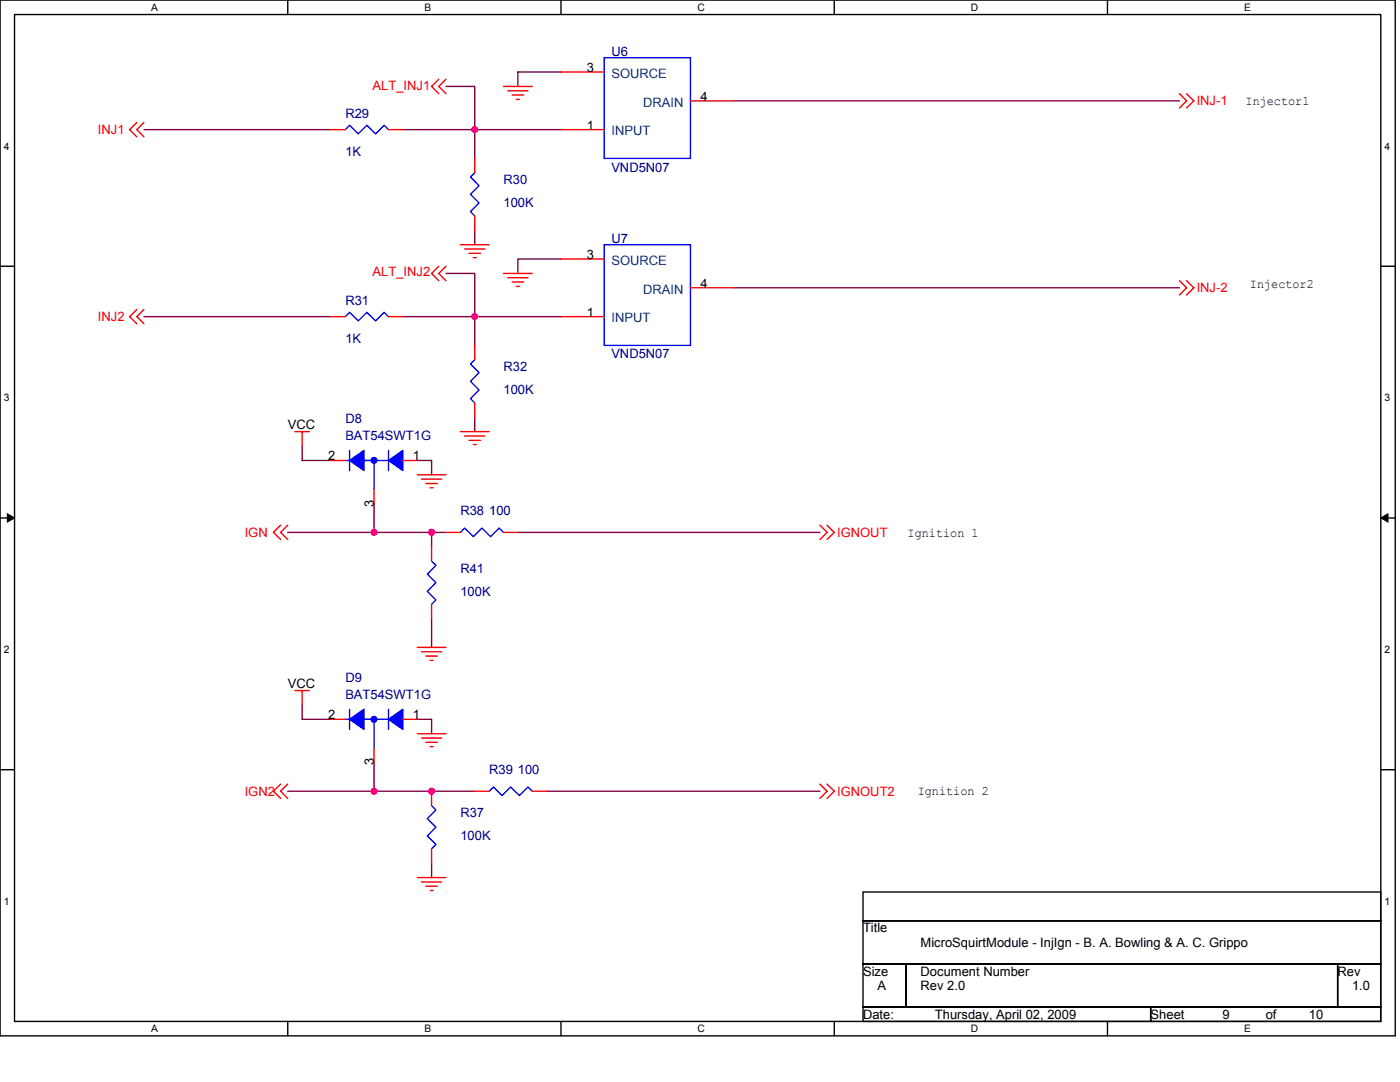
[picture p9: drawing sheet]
<svg xmlns="http://www.w3.org/2000/svg" width="279mm" height="216mm" viewBox="0 0 279 216" stroke-linecap="round" stroke-linejoin="round" font-family="sans-serif">
<path d="M0 0h278.4v206.7h-278.4zM2.9 2.9h272.7v200.9h-272.7z" fill="none" stroke="#000" stroke-width=".28"/>
<g fill="#fff">
<path d="M30.1 .3h1.4v2.3h-1.4z"/>
<path d="M30.1 204.1h1.4v2.3h-1.4z"/>
</g>
<path d="M57.4 0v2.9M57.4 203.8v2.9" fill="none" stroke="#000" stroke-width=".28"/>
<g fill="#fff">
<path d="M84.7 .3h1.4v2.3h-1.4z"/>
<path d="M84.7 204.1h1.4v2.3h-1.4z"/>
</g>
<path d="M112 0v2.9M112 203.8v2.9" fill="none" stroke="#000" stroke-width=".28"/>
<g fill="#fff">
<path d="M139.2 .3h1.5v2.3h-1.5z"/>
<path d="M139.2 204.1h1.5v2.3h-1.5z"/>
</g>
<path d="M166.5 0v2.9M166.5 203.8v2.9" fill="none" stroke="#000" stroke-width=".28"/>
<g fill="#fff">
<path d="M193.8 .3h1.4v2.3h-1.4z"/>
<path d="M193.8 204.1h1.4v2.3h-1.4z"/>
</g>
<path d="M221 0v2.9M221 203.8v2.9" fill="none" stroke="#000" stroke-width=".28"/>
<g fill="#fff">
<path d="M248.3 .3h1.4v2.3h-1.4z"/>
<path d="M248.3 204.1h1.4v2.3h-1.4z"/>
<path d="M.7 28h1.2v2.3h-1.2z"/>
<path d="M276.3 28h1.1v2.3h-1.1z"/>
<path d="M.7 78.2h1.2v2.3h-1.2z"/>
<path d="M276.3 78.2h1.1v2.3h-1.1z"/>
</g>
<path d="M0 53.1h2.9M275.6 53.1h2.8" fill="none" stroke="#000" stroke-width=".28"/>
<g fill="#fff">
<path d="M.7 128.5h1.2v2.2h-1.2z"/>
<path d="M276.3 128.5h1.1v2.2h-1.1z"/>
</g>
<path d="M0 103.4h2.9M275.6 103.4h2.8" fill="none" stroke="#000" stroke-width=".28"/>
<path d="M1.5 102.5l1.4 .9-1.4 .8zM275.6 103.4l1.4-.9v1.7z" fill="#000" stroke="#000" stroke-width=".2"/>
<g fill="#fff">
<path d="M.7 178.7h1.2v2.3h-1.2z"/>
<path d="M276.3 178.7h1.1v2.3h-1.1z"/>
</g>
<path d="M0 153.6h2.9M275.6 153.6h2.8M172.2 178h103.4v5.7h-103.4zM172.2 183.7h103.4v8.6h-103.4zM172.2 192.3h8.6v8.6h-8.6zM180.8 192.3h86.2v8.6h-86.2zM267 192.3h8.6v8.6h-8.6zM172.2 200.9h57.4v2.9h-57.4zM229.6 200.9h46v2.9h-46z" fill="none" stroke="#000" stroke-width=".28"/>
<g fill="none" stroke="#800040" stroke-width=".28">
<path d="M89 17.3h5.7v14.3M112 14.4h-8.6v2.9M28.7 25.9h37.3M80.4 25.9h31.6M146.4 20.1h89M89 54.6h5.7v14.3M94.7 46v2.8M112 51.7h-8.6v2.9M146.4 57.4h89M28.7 63.2h37.3M80.4 63.2h31.6M60.3 89v2.9h5.7"/>
<path d="M83.3 91.9h2.8v2.8M94.7 83.3v2.8M57.4 106.2h31.6M74.7 100.5v5.7M86.1 106.2v2.9M103.4 106.2h60.2M86.1 123.4v5.8M57.4 157.9h17.3M60.3 140.7v2.8h5.7M74.7 152.1v5.8h20M83.3 143.5h2.8v2.9M109.1 157.9h54.5"/>
<path d="M86.1 172.2v2.9"/>
</g>
<g fill="#f0f" stroke="#f0f" stroke-width=".28">
<circle cx="94.7" cy="63.2" r=".57"/>
<circle cx="94.7" cy="25.9" r=".57"/>
<circle cx="74.6" cy="106.2" r=".57"/>
<circle cx="86.1" cy="106.2" r=".57"/>
<circle cx="74.6" cy="157.9" r=".57"/>
<circle cx="86.1" cy="157.9" r=".57"/>
</g>
<g fill="none" stroke="#f00" stroke-width=".28">
<path d="M87.6 15.8l-1.5 1.5 1.5 1.4M89 15.8l-1.4 1.5 1.4 1.4M100.5 17.3h5.7M101.3 18.1h4.1M102.2 19h2.3M103.1 19.8h.6M112 14.4h8.6M235.4 18.7l1.4 1.4-1.4 1.4M236.8 18.7l1.5 1.4-1.5 1.4M27.3 24.4l-1.4 1.5 1.4 1.4M28.7 24.4l-1.4 1.5 1.4 1.4M66 25.9h2.9"/>
<path d="M77.5 25.9h2.9M94.7 31.6v2.9M112 25.9h8.6M137.8 20.1h8.6M87.6 53.1l-1.5 1.5 1.5 1.4M89 53.1l-1.4 1.5 1.4 1.4M91.9 48.8h5.7M92.7 49.7h4.1M93.6 50.5h2.3M94.5 51.4h.5M94.7 43.1v2.9M100.5 54.6h5.7"/>
<path d="M101.3 55.4h4.1M102.2 56.3h2.3M103.1 57.1h.6M112 51.7h8.6M137.8 57.4h8.6M235.4 56l1.4 1.4-1.4 1.5M236.8 56l1.5 1.4-1.5 1.5M27.3 61.7l-1.4 1.5 1.4 1.4M28.7 61.7l-1.4 1.5 1.4 1.4M66 63.2h2.9M77.5 63.2h2.9M94.7 68.9v2.9"/>
<path d="M112 63.2h8.6M58.9 86.1h2.8M60.3 86.1v2.9M66 91.9h2.9M74.7 97.6v2.9M80.4 91.9h2.9M83.3 94.7h5.7M84.1 95.6h4M85 96.5h2.3M85.9 97.3h.5M91.9 86.1h5.7M92.7 87h4.1"/>
<path d="M93.6 87.9h2.3M94.5 88.7h.5M94.7 80.4v2.9M56 104.8l-1.4 1.4 1.4 1.5M57.4 104.8l-1.4 1.4 1.4 1.5M86.1 109.1v2.9M89 106.2h2.9M100.5 106.2h2.9M163.6 104.8l1.5 1.4-1.5 1.5M165.1 104.8l1.4 1.4-1.4 1.5M58.9 137.8h2.8M60.3 137.8v2.9"/>
<path d="M83.3 129.2h5.7M84.1 130h4M85 130.9h2.3M85.9 131.8h.5M86.1 120.6v2.8M56 156.5l-1.4 1.4 1.4 1.4M57.4 156.5l-1.4 1.4 1.4 1.4M66 143.5h2.9M74.7 149.3v2.8M80.4 143.5h2.9M83.3 146.4h5.7M84.1 147.3h4"/>
<path d="M85 148.1h2.3M85.9 149h.5M86.1 157.9v2.9M94.7 157.9h2.9M106.2 157.9h2.9M163.6 156.5l1.5 1.4-1.5 1.4M165.1 156.5l1.4 1.4-1.4 1.4M83.3 175.1h5.7M84.1 176h4M85 176.8h2.3M85.9 177.7h.5M86.1 169.4v2.8"/>
</g>
<g fill="none" stroke="#00f" stroke-width=".28">
<path d="M120.6 11.5h17.2v20.1h-17.2zM68.9 25.9l.9-.9 1.7 1.7 1.7-1.7 1.8 1.7 1.7-1.7 .8 .9M94.7 34.5l-.8 .8 1.7 1.8-1.7 1.7 1.7 1.7-1.7 1.7 .8 .9M120.6 48.8h17.2v20.1h-17.2zM68.9 63.2l.9-.9 1.7 1.7 1.7-1.7 1.8 1.7 1.7-1.7 .8 .9M94.7 71.8l-.8 .8 1.7 1.8-1.7 1.7 1.7 1.7-1.7 1.7 .8 .9M68.9 91.9h8.6M69.8 89.9v4M74.7 91.9v5.7M77.5 89.9v4M86.1 112l.9 .8-1.7 1.8 1.7 1.7-1.7 1.7 1.7 1.7-.9 .9M91.9 106.2l.8-.8 1.8 1.7 1.7-1.7 1.7 1.7 1.7-1.7 .9 .8"/>
<path d="M68.9 143.5h8.6M69.8 141.5v4M74.7 143.5v5.8M77.5 141.5v4M97.6 157.9l.9-.9 1.7 1.7 1.7-1.7 1.8 1.7 1.7-1.7 .8 .9M86.1 160.8l.9 .8-1.7 1.7 1.7 1.8-1.7 1.7 1.7 1.7-.9 .9"/>
</g>
<g fill="#00f" stroke="#00f" stroke-width=".28">
<path d="M69.8 143.5l2.8-2v4z" fill-rule="evenodd"/>
<path d="M77.5 143.5l2.9-2v4z" fill-rule="evenodd"/>
<path d="M69.8 91.9l2.8-2v4z" fill-rule="evenodd"/>
<path d="M77.5 91.9l2.9-2v4z" fill-rule="evenodd"/>
<circle cx="74.6" cy="143.5" r=".57"/>
<circle cx="74.6" cy="91.9" r=".57"/>
</g>
<g font-size="2.6" fill="#000080">
<text x="122" y="11.3">U6</text>
<text x="68.9" y="23.6">R29</text>
<text x="68.9" y="31.1">1K</text>
<text x="122" y="34.2">VND5N07</text>
<text x="100.5" y="36.8">R30</text>
<text x="100.5" y="41.4">100K</text>
<text x="122" y="48.6">U7</text>
<text x="68.9" y="60.9">R31</text>
<text x="68.9" y="68.4">1K</text>
<text x="122" y="71.5">VND5N07</text>
<text x="100.5" y="74.1">R32</text>
<text x="100.5" y="78.7">100K</text>
<text x="68.9" y="84.5">D8</text>
<text x="68.9" y="87.9">BAT54SWT1G</text>
<text x="91.9" y="102.8">R38 100</text>
<text x="91.9" y="114.3">R41</text>
<text x="91.9" y="118.9">100K</text>
<text x="68.9" y="136.1">D9</text>
<text x="68.9" y="139.6">BAT54SWT1G</text>
<text x="97.6" y="154.5">R39 100</text>
<text x="91.9" y="163.1">R37</text>
<text x="91.9" y="167.7">100K</text>
</g>
<g font-size="2.6" fill="#f00">
<text x="74.4" y="17.9">ALT_INJ1</text>
<text x="238.8" y="21">INJ-1</text>
<text x="19.5" y="26.8">INJ1</text>
<text x="74.4" y="55.2">ALT_INJ2</text>
<text x="238.8" y="58.3">INJ-2</text>
<text x="19.5" y="64.1">INJ2</text>
<text x="48.8" y="107.1">IGN</text>
<text x="167.1" y="107.1">IGNOUT</text>
<text x="48.8" y="158.8">IGN2</text>
<text x="167.1" y="158.8">IGNOUT2</text>
</g>
<g font-size="2.6">
<text x="117.1" y="14.4">3</text>
<text x="139.8" y="20.1">4</text>
<text x="248.6" y="21">Injector1</text>
<text x="117.1" y="25.8">1</text>
<text x="117.1" y="51.7">3</text>
<text x="139.8" y="57.4">4</text>
<text x="249.4" y="57.5">Injector2</text>
<text x="117.1" y="63.2">1</text>
<text x="57.4" y="85.6">VCC</text>
<text x="65.5" y="91.9">2</text>
<text x="82.4" y="91.9">1</text>
<text x="74.6" y="101.1" transform="rotate(-90 74.6 101.1)">3</text>
<text x="181.1" y="107.1">Ignition 1</text>
<text x="57.4" y="137.3">VCC</text>
<text x="65.5" y="143.5">2</text>
<text x="82.4" y="143.5">1</text>
<text x="74.6" y="152.7" transform="rotate(-90 74.6 152.7)">3</text>
<text x="183.2" y="158.5">Ignition 2</text>
<text x="172.2" y="186.1">Title</text>
<text x="183.7" y="188.9">MicroSquirtModule - InjIgn - B. A. Bowling &amp; A. C. Grippo</text>
<text x="172.2" y="194.7">Size</text>
<text x="175.1" y="197.5">A</text>
<text x="183.7" y="197.5">Rev 2.0</text>
<text x="183.7" y="194.7">Document Number</text>
<text x="267" y="194.7">Rev</text>
<text x="269.8" y="197.5">1.0</text>
<text x="172.2" y="203.3">Date:</text>
<text x="186.6" y="203.3">Thursday, April 02, 2009</text>
<text x="229.6" y="203.3">Sheet</text>
<text x="244" y="203.3">9</text>
<text x="252.6" y="203.3">of</text>
<text x="261.2" y="203.3">10</text>
</g>
<g font-size="2.6" fill="#004080">
<text x="122" y="15.5">SOURCE</text>
<text x="128.3" y="21.3">DRAIN</text>
<text x="122" y="27">INPUT</text>
<text x="122" y="52.9">SOURCE</text>
<text x="128.3" y="58.6">DRAIN</text>
<text x="122" y="64.3">INPUT</text>
</g>
<g font-size="2">
<text x="30.2" y="2.2">A</text>
<text x="84.7" y="2.2">B</text>
<text x="139.2" y="2.2">C</text>
<text x="193.8" y="2.2">D</text>
<text x="248.3" y="2.2">E</text>
<text x=".7" y="29.8">4</text>
<text x="276.3" y="29.8">4</text>
<text x=".7" y="80.1">3</text>
<text x="276.3" y="80.1">3</text>
<text x=".7" y="130.3">2</text>
<text x="276.3" y="130.3">2</text>
<text x=".7" y="180.5">1</text>
<text x="276.3" y="180.5">1</text>
<text x="30.2" y="206">A</text>
<text x="84.7" y="206">B</text>
<text x="139.2" y="206">C</text>
<text x="193.8" y="206">D</text>
<text x="248.3" y="206">E</text>
</g>
</svg>
